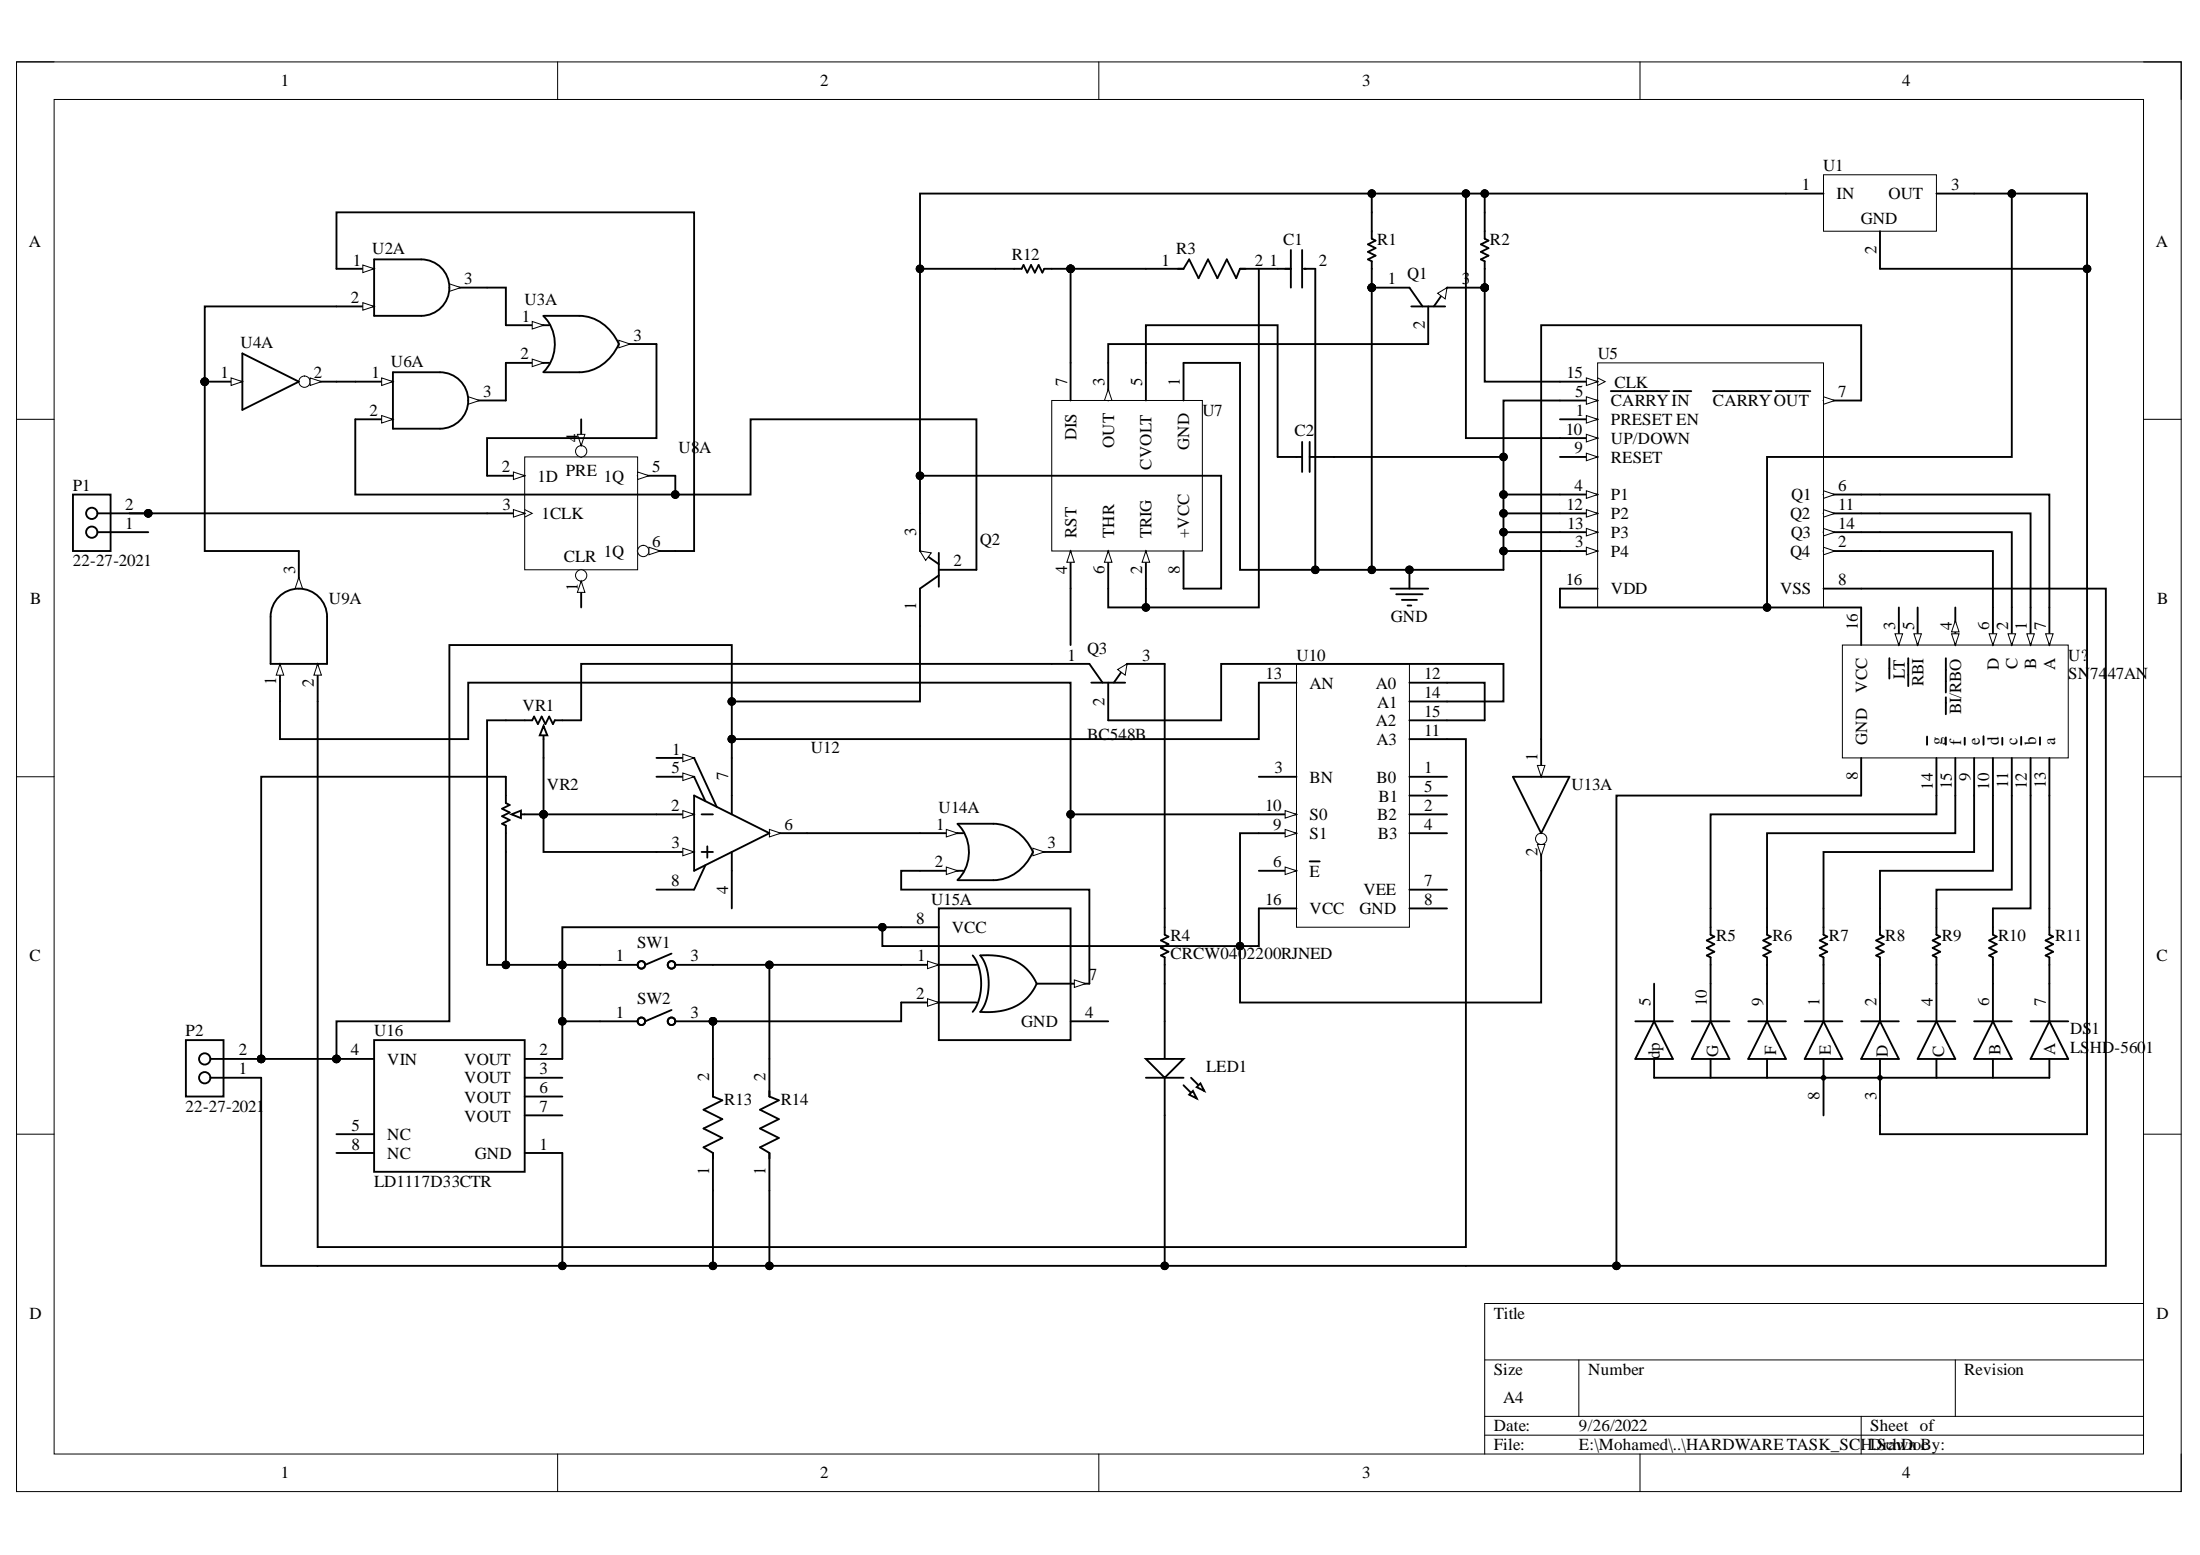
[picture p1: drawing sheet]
# Altium project HARDWARE TASK.PrjPcb
1 sheet, 43 parts. Net scope: global (net labels, ports and power ports of the same name join across sheets).
Board file: HARDWARE TASK_PCB.PcbDoc

## Sheet HARDWARE TASK_SCH.SchDoc
size A4; SheetNumber: 1; SheetTotal: 1

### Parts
C1  GRM21BR61E106KA73L  [CAP 10UF]  (value not drawn)
C2  GRM188R71H103KA01D  [CAP 10NF]  (value not drawn)
DS1  LSHD-5601  [7SEG]
LED1  151051BS04000  [BLUE LED]  (value not drawn)
P1  22-27-2021  [PIN]
P2  22-27-2021  [PIN]
Q1  BC548B  [NPN TRANS]  (value not drawn)
Q2  BC548B  [NPN TRANS]  (value not drawn)
Q3  BC548B  [NPN TRANS]
R1  CRCW0402200RJNED  [200 OHM RES]  (value not drawn)
R2  CRCW0402200RJNED  [200 OHM RES]  (value not drawn)
R3  RN732BTTD6002B25  [60KOHM RES]  (value not drawn)
R4  CRCW0402200RJNED  [200 OHM RES]
R5  CRCW0402200RJNED  [200 OHM RES]  (value not drawn)
R6  CRCW0402200RJNED  [200 OHM RES]  (value not drawn)
R7  CRCW0402200RJNED  [200 OHM RES]  (value not drawn)
R8  CRCW0402200RJNED  [200 OHM RES]  (value not drawn)
R9  CRCW0402200RJNED  [200 OHM RES]  (value not drawn)
R10  CRCW0402200RJNED  [200 OHM RES]  (value not drawn)
R11  CRCW0402200RJNED  [200 OHM RES]  (value not drawn)
R12  CRCW121010K0FKEAHP  [10KOHM RES]  (value not drawn)
R13  CRCW0603330RFKEA  [330OHM RES]  (value not drawn)
R14  CRCW0603330RFKEA  [330OHM RES]  (value not drawn)
SW1  TS02CBE  [SPST SWITCH]  (value not drawn)
SW2  TS02CBE  [SPST SWITCH]  (value not drawn)
U1  LM340T-5.0  [5V REG]  (value not drawn)
U2  SN74LS08DBR  [AND]  (value not drawn)  (part A of 5)
U3  SN74LS32NSR  [OR]  (value not drawn)  (part A of 5)
U4  SN74LS04DR  [INVERTER NOT]  (value not drawn)  (part A of 7)
U5  CD4510BNSR  [BCD COUNTER]  (value not drawn)
U6  SN74LS08DBR  [AND]  (value not drawn)  (part A of 5)
U7  LM555CMM/NOPB  [TIMER_1]  (value not drawn)
U8  SN74LS74AD  [D FLIP FLOP]  (value not drawn)  (part A of 3)
U9  SN74LS08DBR  [AND]  (value not drawn)  (part A of 5)
U10  CD74HC4052E  [DEMUX]  (value not drawn)
U12  UA741CD  [OP AMP]  (value not drawn)
U13  SN74LS04DR  [INVERTER NOT]  (value not drawn)  (part A of 7)
U14  SN74LS32NSR  [OR]  (value not drawn)  (part A of 5)
U15  SN74LVC2G86DCTR  [XOR - duplicate]  (value not drawn)  (part A of 2)
U16  LD1117D33CTR  [3.3V REG]
U?  SN7447AN  [7SEG DECODER]
VR1  3852A-282-103AL  [POT]  (value not drawn)
VR2  3852A-282-103AL  [POT]  (value not drawn)

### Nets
GND: C1.2 C2.2 Q1.1(C) R1.1 U5.3(P4) U5.4(P1) U5.5(~{CARRY_IN}) U5.12(P2) U5.13(P3) U7.1(GND)
NetC1_1: C1.1 R3.2
NetC2_1: C2.1 U7.5(CVOLT)
NetDS1_1: DS1.1(CATHODE_E) R7.1
NetDS1_2: DS1.2(CATHODE_D) R8.1
NetDS1_3: DS1.3(COMMON_ANODE) U1.2(GND) U1.3(OUT) U5.16(VDD) U?.16(VCC)
NetDS1_4: DS1.4(CATHODE_C) R9.1
NetDS1_6: DS1.6(CATHODE_B) R10.1
NetDS1_7: DS1.7(CATHODE_A) R11.1
NetDS1_9: DS1.9(CATHODE_F) R6.1
NetDS1_10: DS1.10(CATHODE_G) R5.1
NetLED1_1: LED1.1(K) P2.1 R13.1 R14.1 U5.8(VSS) U16.1(GND) U?.8(GND)
NetLED1_2: LED1.2(A) R4.1
NetP1_2: P1.2 U8.3(1CLK)
NetP2_2: P2.2 Q2.1(C) U10.13(AN) U12.7(VCC+) U16.4(VIN) VR2.3(CW)
NetQ1_2: Q1.2(B) U7.3(OUT)
NetQ1_3: Q1.3(E) R2.1 U5.15(CLK)
NetQ2_2: Q2.2(B) U6.2(1B) U8.5(1Q)
NetQ2_3: Q2.3(E) R1.2 R2.2 R12.1 U1.1(IN) U5.10(UP/DOWN) U7.8(+VCC)
NetQ3_1: Q3.1(C) VR1.3(CW)
NetQ3_2: Q3.2(B) U10.14(A1)
NetQ3_3: Q3.3(E) R4.2
NetR3_1: R3.1 R12.2 U7.7(DIS)
NetR5_2: R5.2 U?.14(~{g})
NetR6_2: R6.2 U?.15(~{f})
NetR7_2: R7.2 U?.9(~{e})
NetR8_2: R8.2 U?.10(~{d})
NetR9_2: R9.2 U?.11(~{c})
NetR10_2: R10.2 U?.12(~{b})
NetR11_2: R11.2 U?.13(~{a})
NetR13_2: R13.2 SW2.3 U15.2(1B)
NetR14_2: R14.2 SW1.3 U15.1(1A)
NetSW1_1: SW1.1 SW2.1 U10.9(S1) U10.16(VCC) U13.2(~{1Y}) U15.8(VCC) U16.2(VOUT) VR1.1(CCW) VR2.1(CCW)
NetU2_1: U2.1(1A) U8.6(1Q)
NetU2_2: U2.2(1B) U4.1(1A) U9.3(1Y)
NetU2_3: U2.3(1Y) U3.1(1A)
NetU3_2: U3.2(1B) U6.3(1Y)
NetU3_3: U3.3(1Y) U8.2(1D)
NetU4_2: U4.2(~{1Y}) U6.1(1A)
NetU5_2: U5.2(Q4) U?.6(D)
NetU5_6: U5.6(Q1) U?.7(A)
NetU5_7: U5.7(~{CARRY_OUT}) U13.1(1A)
NetU5_11: U5.11(Q2) U?.1(B)
NetU5_14: U5.14(Q3) U?.2(C)
NetU7_2: U7.2(TRIG) U7.6(THR)
NetU9_1: U9.1(1A) U10.10(S0) U14.3(1Y)
NetU9_2: U9.2(1B) U10.11(A3)
NetU10_12: U10.12(A0) U10.15(A2)
NetU12_2: U12.2(IN-) U12.3(IN+) VR1.2(S) VR2.2(S)
NetU12_6: U12.6(OUT) U14.1(1A)
NetU14_2: U14.2(1B) U15.7(1Y)

Not connected (* = marked no-connect by the designer): DS1 5(CATHODE_DP) 8(COMMON_ANODE); P1 1; U5 1(PRESET_EN) 9(RESET); U7 4(RST); U8 1(1~{CLR}) 4(1~{PRE}); U10 1(B0) 2(B2) 3(BN) 4(B3) 5(B1) 6(~{E}) 7(VEE) 8(GND); U12 1(OFFSET_N1) 4(VCC-) 5(OFFSET_N2) 8(NC); U15 4(GND); U16 3(VOUT) 5(NC) 6(VOUT) 7(VOUT) 8(NC); U? 3(~{LT}) 4(~{BI}/~{RBO}) 5(~{RBI})
